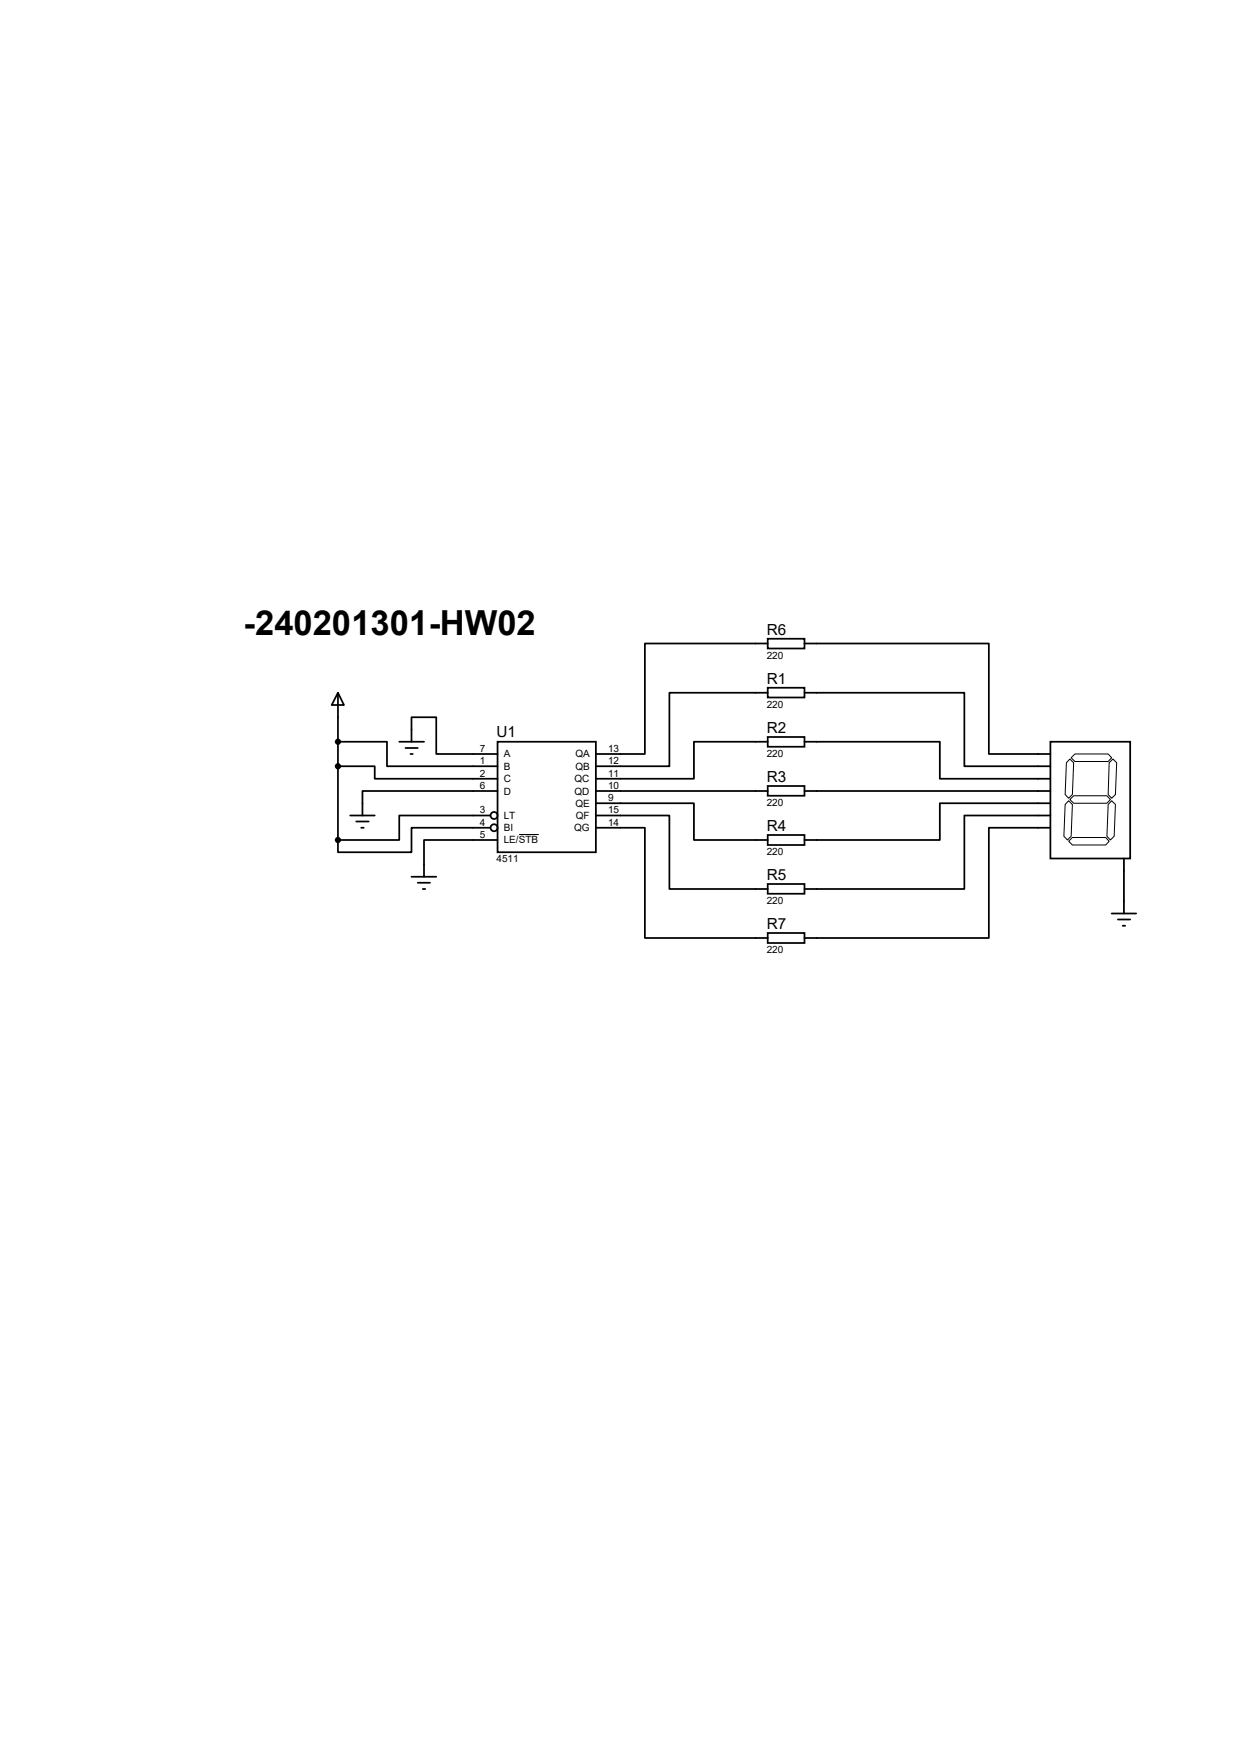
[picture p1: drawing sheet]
<svg xmlns="http://www.w3.org/2000/svg" width="210mm" height="297mm" viewBox="0 0 210 297" stroke-linecap="round" stroke-linejoin="round" font-family="sans-serif">
<g fill="none" stroke="#000" stroke-width=".3">
<path d="M57.2 117.3l1 2.1h-2.1zM57.2 117.3v24.9M129.9 116.5h6.2v1.6h-6.2zM129.9 108.2h6.2v1.6h-6.2zM129.9 109h-20.8v18.7h-8.3M129.9 117.3h-16.6v12.5h-12.5M136.1 109h31.2v18.7h10.5M136.1 117.3h27.1v12.5h14.6M57.2 125.6h8.3v4.2h18.7M57.2 129.8h6.2v2.1h20.8M59.3 138.1h4.1M60.3 139.1h2.1"/>
<path d="M67.6 125.6h4.2M68.6 126.7h2.1M69.5 127.7h.3M69.6 125.6v-4.1h4.2v6.2h10.4M83 138.1h-15.4v4.1h-10.4M84.2 125.6h16.6v18.7h-16.6zM84.2 133.9h-22.9v4.2M100.8 136h16.6v6.2h12.5M100.8 138.1h12.5v12.4h16.6M100.8 133.9h29.1M129.9 124.8h6.2v1.6h-6.2zM129.9 133.1h6.2v1.6h-6.2z"/>
<path d="M129.9 125.6h-12.5v6.3h-16.6M136.1 125.6h22.9v6.3h18.8M136.1 133.9h41.7M177.8 125.6h13.5v19.8h-13.5zM177.8 136h-18.8v6.2h-22.9M177.8 138.1h-14.6v12.4h-27.1M61.1 140.2h.5M69.6 148.5h4.2M70.7 149.5h2.1M71.5 150.5h.5M83 140.2h-13.4v4.1h-12.4v-2.1M84.2 142.2h-12.4v6.3"/>
<path d="M100.8 140.2h8.3v18.6h20.8M129.9 141.4h6.2v1.7h-6.2zM129.9 149.7h6.2v1.6h-6.2zM129.9 158h6.2v1.7h-6.2zM177.8 140.2h-10.5v18.6h-31.2M188.1 154.7h4.2M189.2 155.7h2.1M190 156.8h.4M190.2 145.4v9.3"/>
<circle cx="83.6" cy="138.1" r=".59"/>
<circle cx="83.6" cy="140.2" r=".59"/>
</g>
<path d="M180.8 135.6l.7 .6-.2 5.4-.7 .6-.6-.6 .3-5.4zM181.1 128.5l.6 .7-.2 5.3-.7 .7-.5-.7 .2-5.3zM181.3 128.3l.6-.6h5.6l.6 .6-.6 .6h-5.6zM181.7 134.7h5.6l.6 .7-.6 .6h-5.6l-.6-.6zM187.7 129.2l.6-.7 .7 .7-.2 5.3-.7 .7-.6-.7zM188.1 135.6l.7 .6-.2 5.4-.7 .6-.6-.6 .2-5.4zM87.8 141.3h3.4M181.5 141.8h5.6l.6 .7-.6 .6h-5.6l-.7-.6z" fill="none" stroke="#000" stroke-width=".17"/>
<g fill="#000" stroke="#000" stroke-width=".3">
<circle cx="57.2" cy="129.8" r=".38"/>
<circle cx="57.2" cy="125.6" r=".38"/>
<circle cx="57.2" cy="142.2" r=".38"/>
</g>
<text font-size="5.8" x="41.2" y="107.5">-240201301-HW02</text>
<g font-size="2.6">
<text x="129.8" y="107.4">R6</text>
<text x="129.8" y="115.7">R1</text>
<text x="84" y="124.9">U1</text>
<text x="129.8" y="124.1">R2</text>
<text x="129.8" y="132.4">R3</text>
<text x="129.8" y="140.7">R4</text>
<text x="129.8" y="149">R5</text>
<text x="129.8" y="157.3">R7</text>
</g>
<g font-size="1.7">
<text x="129.8" y="111.5">220</text>
<text x="129.8" y="119.8">220</text>
<text x="81.2" y="127.3">7</text>
<text x="81.2" y="129.4">1</text>
<text x="81.2" y="131.5">2</text>
<text x="85.3" y="128.3">A</text>
<text x="85.3" y="130.3">B</text>
<text x="97.4" y="128.3">QA</text>
<text x="97.4" y="130.3">QB</text>
<text x="102.9" y="127.3">13</text>
<text x="102.9" y="129.4">12</text>
<text x="102.9" y="131.5">11</text>
<text x="129.8" y="128.2">220</text>
<text x="81.2" y="133.6">6</text>
<text x="81.2" y="137.8">3</text>
<text x="85.3" y="132.5">C</text>
<text x="85.3" y="134.5">D</text>
<text x="97.2" y="132.5">QC</text>
<text x="97.2" y="134.5">QD</text>
<text x="97.4" y="136.6">QE</text>
<text x="102.9" y="133.6">10</text>
<text x="102.9" y="135.7">9</text>
<text x="102.9" y="137.8">15</text>
<text x="129.8" y="136.5">220</text>
<text x="81.2" y="139.8">4</text>
<text x="81.2" y="141.9">5</text>
<text x="85.3" y="138.7">LT</text>
<text x="85.3" y="140.8">BI</text>
<text x="85.3" y="142.8">LE/STB</text>
<text x="97.2" y="140.8">QG</text>
<text x="97.5" y="138.7">QF</text>
<text x="102.9" y="139.8">14</text>
<text x="84" y="146.1">4511</text>
<text x="129.8" y="144.8">220</text>
<text x="129.8" y="153.1">220</text>
<text x="129.8" y="161.4">220</text>
</g>
</svg>
